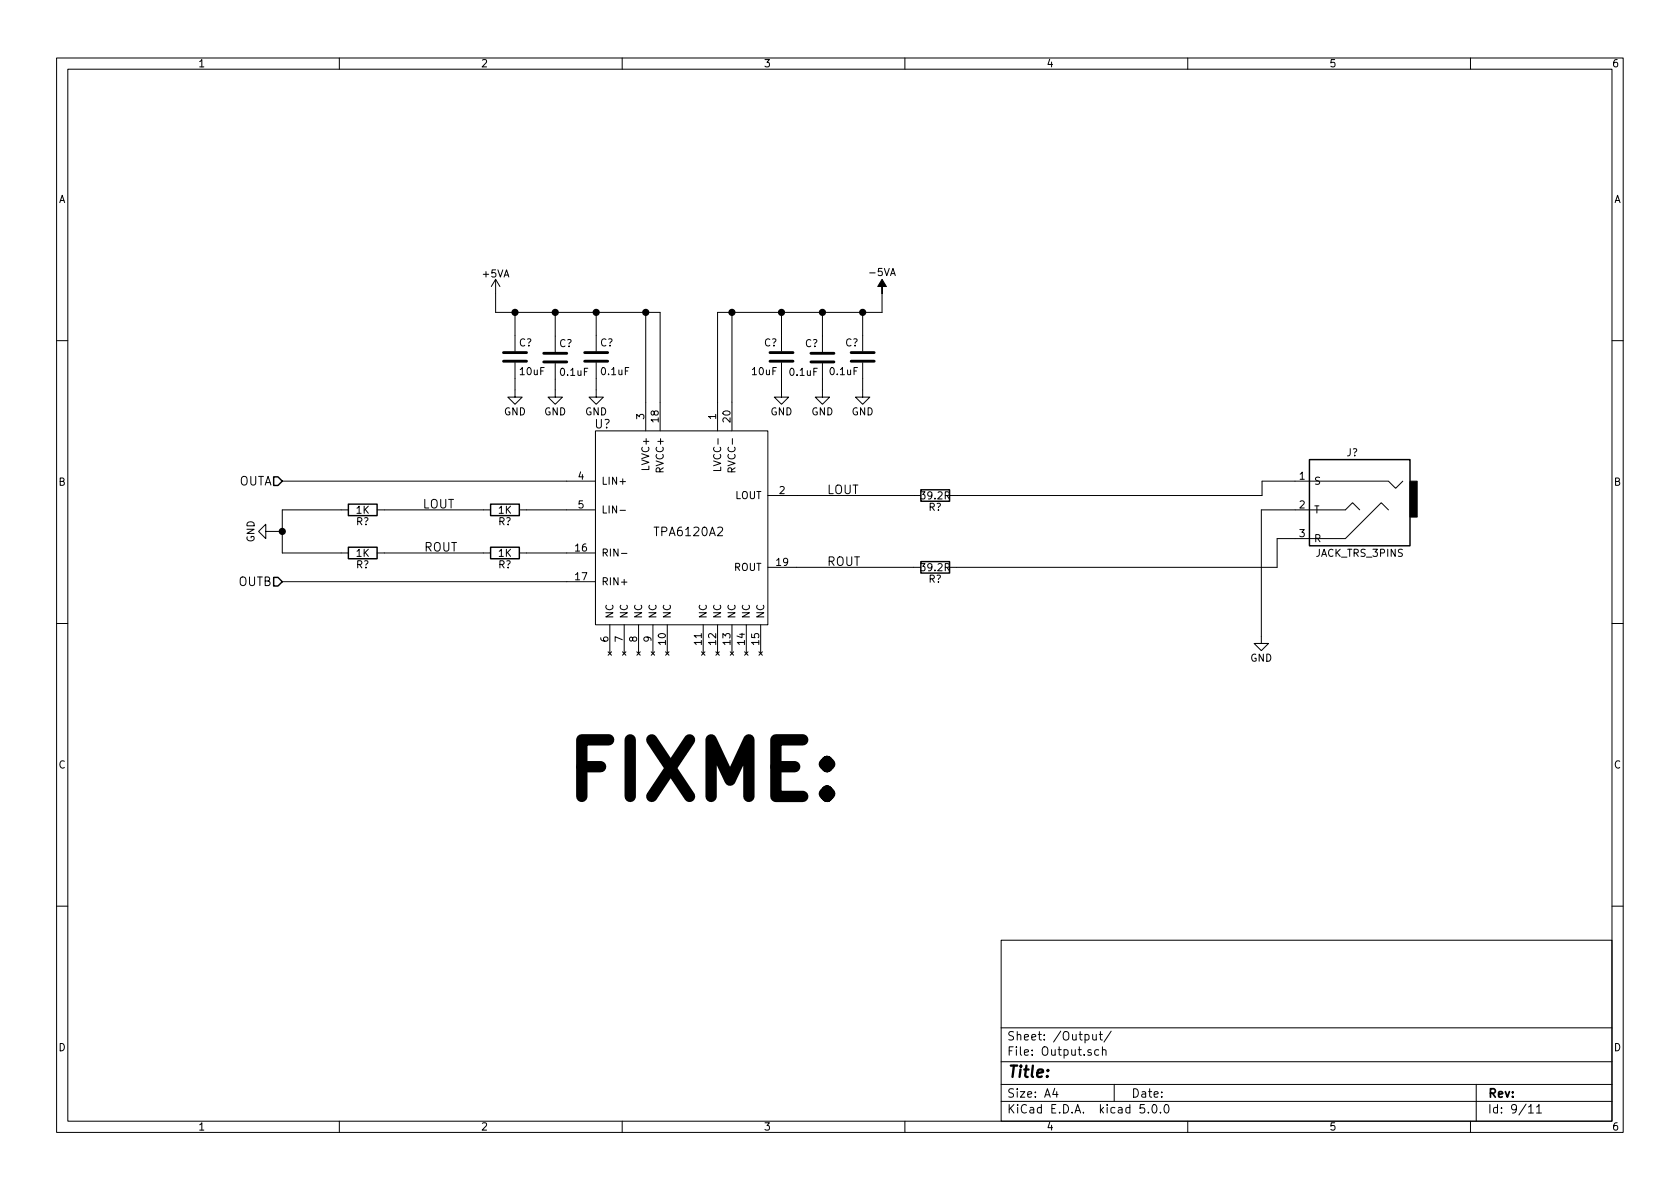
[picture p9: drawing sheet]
EESchema Schematic File Version 4
LIBS:DAC-cache
LIBS:ZK_Power-cache
EELAYER 26 0
EELAYER END
$Descr A4 11693 8268
encoding utf-8
Sheet 9 11
Title ""
Date ""
Rev ""
Comp ""
Comment1 ""
Comment2 ""
Comment3 ""
Comment4 ""
$EndDescr
$Comp
L tpa6120a2:TPA6120A2 U?
U 1 1
P 4795 3690
F 0 "U?" H 4195 4440 60  0000 C CNN
F 1 "TPA6120A2" H 4795 3690 60  0000 C CNN
F 2 "Housings_SOIC:SOIC-20W_7.5x12.8mm_Pitch1.27mm" H 4795 3690 60  0001 C CNN
F 3 "" H 4795 3690 60  0001 C CNN
	1    4795 3690
	1    0    0    -1  
$EndComp
$Comp
L Device:R R?
U 1 1
P 3515 3540
F 0 "R?" V 3595 3540 50  0000 C CNN
F 1 "1K" V 3515 3540 50  0000 C CNN
F 2 "Resistors_SMD:R_0805_HandSoldering" V 3445 3540 50  0001 C CNN
F 3 "" H 3515 3540 50  0001 C CNN
	1    3515 3540
	0    1    1    0   
$EndComp
$Comp
L Device:R R?
U 1 1
P 2525 3540
F 0 "R?" V 2605 3540 50  0000 C CNN
F 1 "1K" V 2525 3540 50  0000 C CNN
F 2 "Resistors_SMD:R_0805_HandSoldering" V 2455 3540 50  0001 C CNN
F 3 "" H 2525 3540 50  0001 C CNN
	1    2525 3540
	0    1    1    0   
$EndComp
$Comp
L Device:R R?
U 1 1
P 3515 3840
F 0 "R?" V 3595 3840 50  0000 C CNN
F 1 "1K" V 3515 3840 50  0000 C CNN
F 2 "Resistors_SMD:R_0805_HandSoldering" V 3445 3840 50  0001 C CNN
F 3 "" H 3515 3840 50  0001 C CNN
	1    3515 3840
	0    1    1    0   
$EndComp
$Comp
L Device:R R?
U 1 1
P 2525 3840
F 0 "R?" V 2605 3840 50  0000 C CNN
F 1 "1K" V 2525 3840 50  0000 C CNN
F 2 "Resistors_SMD:R_0805_HandSoldering" V 2455 3840 50  0001 C CNN
F 3 "" H 2525 3840 50  0001 C CNN
	1    2525 3840
	0    1    1    0   
$EndComp
$Comp
L power:GND #PWR?
U 1 1
P 1900 3690
F 0 "#PWR?" H 1900 3440 50  0001 C CNN
F 1 "GND" H 1900 3540 50  0000 C CNN
F 2 "" H 1900 3690 50  0001 C CNN
F 3 "" H 1900 3690 50  0001 C CNN
	1    1900 3690
	0    1    1    0   
$EndComp
Text HLabel 1965 3340 0    60   Input ~ 0
OUTA
Text HLabel 1965 4040 0    60   Input ~ 0
OUTB
Text Label 2940 3540 0    60   ~ 0
LOUT
Text Label 2950 3840 0    60   ~ 0
ROUT
$Comp
L power:GND #PWR?
U 1 1
P 8780 4420
F 0 "#PWR?" H 8780 4170 50  0001 C CNN
F 1 "GND" H 8780 4270 50  0000 C CNN
F 2 "" H 8780 4420 50  0001 C CNN
F 3 "" H 8780 4420 50  0001 C CNN
	1    8780 4420
	1    0    0    -1  
$EndComp
Text Label 5755 3440 0    60   ~ 0
LOUT
Text Label 5755 3940 0    60   ~ 0
ROUT
$Comp
L Device:R R?
U 1 1
P 6510 3440
F 0 "R?" V 6590 3440 50  0000 C CNN
F 1 "39.2R" V 6510 3440 50  0000 C CNN
F 2 "Resistors_SMD:R_0805_HandSoldering" V 6440 3440 50  0001 C CNN
F 3 "" H 6510 3440 50  0001 C CNN
	1    6510 3440
	0    1    1    0   
$EndComp
Wire Wire Line
	3665 3540 3945 3540
Wire Wire Line
	2675 3540 3365 3540
Wire Wire Line
	2375 3540 1965 3540
Wire Wire Line
	3665 3840 3945 3840
Wire Wire Line
	2675 3840 3365 3840
Wire Wire Line
	1965 3840 2375 3840
Wire Wire Line
	1900 3690 1965 3690
Wire Wire Line
	1965 3540 1965 3690
Connection ~ 1965 3690
Wire Wire Line
	3945 3340 1965 3340
Wire Wire Line
	3945 4040 1965 4040
Wire Wire Line
	9015 3340 8785 3340
Wire Wire Line
	8785 3340 8785 3440
Wire Wire Line
	6660 3940 8890 3940
Wire Wire Line
	8780 3540 8780 4420
Wire Wire Line
	6360 3440 5545 3440
$Comp
L Device:R R?
U 1 1
P 6510 3940
F 0 "R?" V 6590 3940 50  0000 C CNN
F 1 "39.2R" V 6510 3940 50  0000 C CNN
F 2 "Resistors_SMD:R_0805_HandSoldering" V 6440 3940 50  0001 C CNN
F 3 "" H 6510 3940 50  0001 C CNN
	1    6510 3940
	0    1    1    0   
$EndComp
Wire Wire Line
	6360 3940 5545 3940
Wire Wire Line
	4595 2790 4595 2165
Wire Wire Line
	4595 2165 4495 2165
Wire Wire Line
	4495 2790 4495 2165
Connection ~ 4495 2165
$Comp
L Device:C C?
U 1 1
P 4150 2475
AR Path="/5992A4E6" Ref="C?"  Part="1" 
AR Path="/59920E52/5992A4E6" Ref="C?"  Part="1" 
AR Path="/5B9CDD3B/5992A4E6" Ref="C?"  Part="1" 
F 0 "C?" H 4175 2575 50  0000 L CNN
F 1 "0.1uF" H 4175 2375 50  0000 L CNN
F 2 "Capacitors_SMD:C_0805_HandSoldering" H 4188 2325 50  0001 C CNN
F 3 "" H 4150 2475 50  0001 C CNN
	1    4150 2475
	1    0    0    -1  
$EndComp
$Comp
L Device:C C?
U 1 1
P 3865 2480
AR Path="/5992A590" Ref="C?"  Part="1" 
AR Path="/59920E52/5992A590" Ref="C?"  Part="1" 
AR Path="/5B9CDD3B/5992A590" Ref="C?"  Part="1" 
F 0 "C?" H 3890 2580 50  0000 L CNN
F 1 "0.1uF" H 3890 2380 50  0000 L CNN
F 2 "Capacitors_SMD:C_0805_HandSoldering" H 3903 2330 50  0001 C CNN
F 3 "" H 3865 2480 50  0001 C CNN
	1    3865 2480
	1    0    0    -1  
$EndComp
$Comp
L Device:C C?
U 1 1
P 3585 2475
AR Path="/5992A6E5" Ref="C?"  Part="1" 
AR Path="/59920E52/5992A6E5" Ref="C?"  Part="1" 
AR Path="/5B9CDD3B/5992A6E5" Ref="C?"  Part="1" 
F 0 "C?" H 3610 2575 50  0000 L CNN
F 1 "10uF" H 3610 2375 50  0000 L CNN
F 2 "Capacitors_SMD:C_0805_HandSoldering" H 3623 2325 50  0001 C CNN
F 3 "" H 3585 2475 50  0001 C CNN
	1    3585 2475
	1    0    0    -1  
$EndComp
Wire Wire Line
	3585 2325 3585 2165
Connection ~ 3585 2165
Wire Wire Line
	3865 2330 3865 2165
Connection ~ 3865 2165
Wire Wire Line
	4150 2325 4150 2165
Connection ~ 4150 2165
$Comp
L power:GND #PWR?
U 1 1
P 3585 2705
F 0 "#PWR?" H 3585 2455 50  0001 C CNN
F 1 "GND" H 3585 2555 50  0000 C CNN
F 2 "" H 3585 2705 50  0001 C CNN
F 3 "" H 3585 2705 50  0001 C CNN
	1    3585 2705
	1    0    0    -1  
$EndComp
$Comp
L power:GND #PWR?
U 1 1
P 3865 2705
F 0 "#PWR?" H 3865 2455 50  0001 C CNN
F 1 "GND" H 3865 2555 50  0000 C CNN
F 2 "" H 3865 2705 50  0001 C CNN
F 3 "" H 3865 2705 50  0001 C CNN
	1    3865 2705
	1    0    0    -1  
$EndComp
$Comp
L power:GND #PWR?
U 1 1
P 4150 2705
F 0 "#PWR?" H 4150 2455 50  0001 C CNN
F 1 "GND" H 4150 2555 50  0000 C CNN
F 2 "" H 4150 2705 50  0001 C CNN
F 3 "" H 4150 2705 50  0001 C CNN
	1    4150 2705
	1    0    0    -1  
$EndComp
Wire Wire Line
	4150 2705 4150 2625
Wire Wire Line
	3865 2705 3865 2630
Wire Wire Line
	3585 2705 3585 2625
$Comp
L power:+5VA #PWR?
U 1 1
P 3450 2035
F 0 "#PWR?" H 3450 1885 50  0001 C CNN
F 1 "+5VA" H 3450 2175 50  0000 C CNN
F 2 "" H 3450 2035 50  0001 C CNN
F 3 "" H 3450 2035 50  0001 C CNN
	1    3450 2035
	1    0    0    -1  
$EndComp
Wire Wire Line
	3450 2165 3450 2035
Wire Wire Line
	4995 2790 4995 2165
Wire Wire Line
	4995 2165 5095 2165
Wire Wire Line
	5095 2790 5095 2165
Connection ~ 5095 2165
$Comp
L Device:C C?
U 1 1
P 5440 2475
AR Path="/5992BB07" Ref="C?"  Part="1" 
AR Path="/59920E52/5992BB07" Ref="C?"  Part="1" 
AR Path="/5B9CDD3B/5992BB07" Ref="C?"  Part="1" 
F 0 "C?" H 5465 2575 50  0000 L CNN
F 1 "10uF" H 5465 2375 50  0000 L CNN
F 2 "Capacitors_SMD:C_0805_HandSoldering" H 5478 2325 50  0001 C CNN
F 3 "" H 5440 2475 50  0001 C CNN
	1    5440 2475
	-1   0    0    -1  
$EndComp
$Comp
L Device:C C?
U 1 1
P 5725 2480
AR Path="/5992BB0D" Ref="C?"  Part="1" 
AR Path="/59920E52/5992BB0D" Ref="C?"  Part="1" 
AR Path="/5B9CDD3B/5992BB0D" Ref="C?"  Part="1" 
F 0 "C?" H 5750 2580 50  0000 L CNN
F 1 "0.1uF" H 5750 2380 50  0000 L CNN
F 2 "Capacitors_SMD:C_0805_HandSoldering" H 5763 2330 50  0001 C CNN
F 3 "" H 5725 2480 50  0001 C CNN
	1    5725 2480
	-1   0    0    -1  
$EndComp
$Comp
L Device:C C?
U 1 1
P 6005 2475
AR Path="/5992BB13" Ref="C?"  Part="1" 
AR Path="/59920E52/5992BB13" Ref="C?"  Part="1" 
AR Path="/5B9CDD3B/5992BB13" Ref="C?"  Part="1" 
F 0 "C?" H 6030 2575 50  0000 L CNN
F 1 "0.1uF" H 6030 2375 50  0000 L CNN
F 2 "Capacitors_SMD:C_0805_HandSoldering" H 6043 2325 50  0001 C CNN
F 3 "" H 6005 2475 50  0001 C CNN
	1    6005 2475
	-1   0    0    -1  
$EndComp
Wire Wire Line
	6005 2325 6005 2165
Connection ~ 6005 2165
Wire Wire Line
	5725 2330 5725 2165
Connection ~ 5725 2165
Wire Wire Line
	5440 2325 5440 2165
Connection ~ 5440 2165
$Comp
L power:GND #PWR?
U 1 1
P 6005 2705
F 0 "#PWR?" H 6005 2455 50  0001 C CNN
F 1 "GND" H 6005 2555 50  0000 C CNN
F 2 "" H 6005 2705 50  0001 C CNN
F 3 "" H 6005 2705 50  0001 C CNN
	1    6005 2705
	-1   0    0    -1  
$EndComp
$Comp
L power:GND #PWR?
U 1 1
P 5725 2705
F 0 "#PWR?" H 5725 2455 50  0001 C CNN
F 1 "GND" H 5725 2555 50  0000 C CNN
F 2 "" H 5725 2705 50  0001 C CNN
F 3 "" H 5725 2705 50  0001 C CNN
	1    5725 2705
	-1   0    0    -1  
$EndComp
$Comp
L power:GND #PWR?
U 1 1
P 5440 2705
F 0 "#PWR?" H 5440 2455 50  0001 C CNN
F 1 "GND" H 5440 2555 50  0000 C CNN
F 2 "" H 5440 2705 50  0001 C CNN
F 3 "" H 5440 2705 50  0001 C CNN
	1    5440 2705
	-1   0    0    -1  
$EndComp
Wire Wire Line
	5440 2705 5440 2625
Wire Wire Line
	5725 2705 5725 2630
Wire Wire Line
	6005 2705 6005 2625
Wire Wire Line
	6140 2165 6140 2035
$Comp
L power:-5VA #PWR?
U 1 1
P 6140 2035
F 0 "#PWR?" H 6140 2135 50  0001 C CNN
F 1 "-5VA" H 6140 2185 50  0000 C CNN
F 2 "" H 6140 2035 50  0001 C CNN
F 3 "" H 6140 2035 50  0001 C CNN
	1    6140 2035
	1    0    0    -1  
$EndComp
$Comp
L jack_trs_3pins:JACK_TRS_3PINS J?
U 1 1
P 9415 3540
F 0 "J?" H 9415 3940 50  0000 C CNN
F 1 "JACK_TRS_3PINS" H 9365 3240 50  0000 C CNN
F 2 "Connectors:PJ313D" H 9515 3390 50  0001 C CNN
F 3 "" H 9515 3390 50  0001 C CNN
	1    9415 3540
	-1   0    0    -1  
$EndComp
Wire Wire Line
	8890 3940 8890 3740
Wire Wire Line
	8890 3740 9015 3740
Wire Wire Line
	8780 3540 9015 3540
Wire Wire Line
	8785 3440 6660 3440
Wire Wire Line
	1965 3690 1965 3840
Wire Wire Line
	4495 2165 4150 2165
Wire Wire Line
	3585 2165 3450 2165
Wire Wire Line
	3865 2165 3585 2165
Wire Wire Line
	4150 2165 3865 2165
Wire Wire Line
	5095 2165 5440 2165
Wire Wire Line
	6005 2165 6140 2165
Wire Wire Line
	5725 2165 6005 2165
Wire Wire Line
	5440 2165 5725 2165
Text Notes 3905 5600 0    394  ~ 79
FIXME:
$EndSCHEMATC
